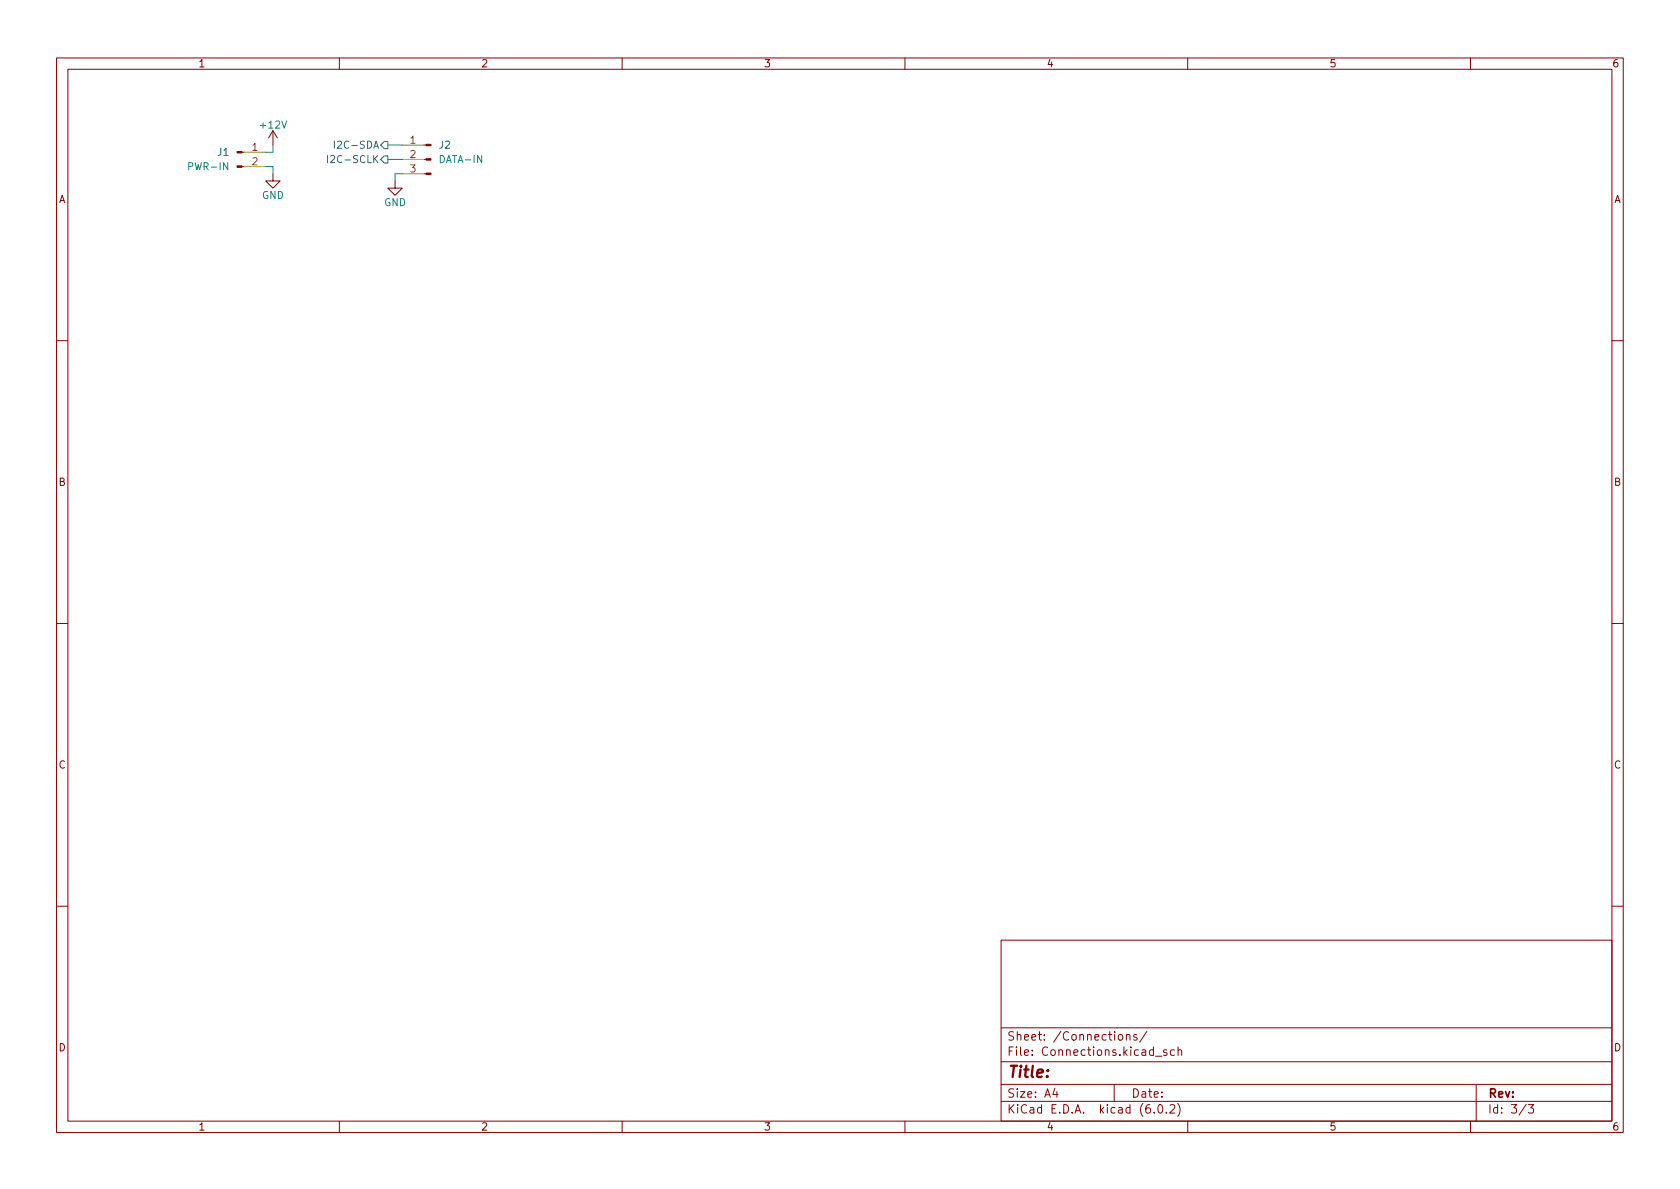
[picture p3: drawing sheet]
<svg xmlns="http://www.w3.org/2000/svg" width="297mm" height="210mm" viewBox="0 0 297 210" stroke-linecap="round" stroke-linejoin="round" font-family="sans-serif">
<g fill="none" stroke="#840000" stroke-width=".18">
<path d="M10 10.2h277v190.1h-277zM12 12.2h273v186.1h-273zM60 10.2v2M110 10.2v2M160 10.2v2M210 10.2v2M260 10.2v2M42.8 29.5h.4M42.8 26.9h.4M48.3 30.7v1.3h1.2l-1.2 1.3-1.3-1.3h1.3M48.3 23.1l-.8 1.3M48.3 23.1v2.5"/>
<path d="M48.3 23.1l.7 1.3M69.8 32v1.3h1.3l-1.3 1.2-1.2-1.2h1.2M74.9 30.7h.4M74.9 28.2h.4M74.9 25.6h.4M10 60.2h2M285 60.2h2M10 110.2h2M285 110.2h2M10 160.2h2M177 166.3h108v32h-108zM285 160.2h2"/>
<path d="M60 198.3v2M110 198.3v2M160 198.3v2M177 194.8h108M177 191.8h108M177 187.8h108M177 181.8h108M186.5 192.5l-.4 1h1M186.9 193v1M197 191.8v3M197.8 183.1l.2-.2 .4 .2 .1 .5-.1 .3h-.4l-.2-.1zM199.1 183.1l.3-.2 .3 .1 .1 .9"/>
<path d="M199.1 182.9v1M201 183l-.4-.1-.2 .2 .1 .3 .5 .1v.4h-.6M202.8 182.4l-1.3 1.9M204.1 196.7v.1M204.3 186.8h1.1M204.9 195.4l.2-.1a.81 .81 0 0 1 .6 .7 .81 .81 0 0 1-.3 .8h-.2a.81 .81 0 0 1-.6-.6 .81 .81 0 0 1 .3-.8zM206.2 196.7v.1M206.3 185.7l-.4-.1-.2 .2 .1 .3 .5 .1v.4h-.6M206.9 195.5l.5-.2 .2 .2 .1 .3-.9 1h.9M207.6 185.7l-.4-.1-.3 .3v.4l.2 .3h.5M208.2 195.1a1.72 1.72 0 0 1 0 2.3M208.3 185.8l.2-.2 .4 .1v.9"/>
<path d="M208.3 185.1v1.5M210 198.3v2M260 198.3v2M261 191.8v6.5M269.9 195.3l-1.3 1.9M270.2 195.3h1l-.6 .6 .5 .1v.7l-.2 .1h-.5l-.2-.1"/>
</g>
<g fill="#840000" stroke="#840000" stroke-width=".18">
<path d="M41.9 29.3h.9v.3h-.9z"/>
<path d="M41.9 26.8h.9v.2h-.9z"/>
<path d="M75.3 30.6h.9v.3h-.9z"/>
<path d="M75.3 28.1h.9v.2h-.9z"/>
<path d="M75.3 25.5h.9v.3h-.9z"/>
</g>
<path d="M43.2 26.9h3.8M43.2 29.5h3.8M71.1 25.6h3.8M71.1 28.2h3.8M71.1 30.7h3.8" fill="none" stroke="#a0a006" stroke-width=".18"/>
<path d="M57.9 27.5v1.3M58.5 27.6l.4-.1 .3 .4-.8 .9h.8M59.1 25v1.2M67.3 25.6l.6-.6h.7v1.3h-.7zM67.3 28.2l.6-.6h.7v1.2h-.7z" fill="none" stroke="#345372" stroke-width=".18"/>
<path d="M47 29.5h1.3v1.2M48.3 25.6v1.3h-1.3M68.6 25.6h2.5M68.6 28.2h2.5M71.1 30.7h-1.3v1.3" fill="none" stroke="#0a73a0" stroke-width=".18"/>
<text font-size="2.8" fill="#840000" x="178" y="190.6">Title:</text>
<g font-size="2.1" fill="#840000">
<text x="178" y="184">Sheet: /Connections/</text>
<text x="178" y="186.7">File: Connections.kicad_sch</text>
<text x="178" y="196.9">KiCad E.D.A. kicad (6.0.2)</text>
<text x="178" y="194.1">Size: A4</text>
<text x="200" y="194.1">Date:</text>
<text x="263" y="194.1">Rev:</text>
<text x="263" y="196.9">Id: 3/3</text>
</g>
<g font-size="1.8" fill="#840000">
<text x="35" y="11.9">1</text>
<text x="85" y="11.9">2</text>
<text x="135" y="11.9">3</text>
<text x="185" y="11.9">4</text>
<text x="235" y="11.9">5</text>
<text x="285" y="11.9">6</text>
<text x="10.3" y="35.9">A</text>
<text x="285.3" y="35.9">A</text>
<text x="10.3" y="85.9">B</text>
<text x="285.3" y="85.9">B</text>
<text x="10.3" y="135.9">C</text>
<text x="285.3" y="135.9">C</text>
<text x="10.3" y="185.9">D</text>
<text x="285.3" y="185.9">D</text>
<text x="35" y="199.9">1</text>
<text x="85" y="199.9">2</text>
<text x="135" y="199.9">3</text>
<text x="185" y="199.9">4</text>
<text x="235" y="199.9">5</text>
<text x="285" y="199.9">6</text>
</g>
<g font-size="1.8" fill="#128875">
<text x="46.2" y="22.7">+12V</text>
<text x="77.9" y="28.8">DATA-IN</text>
<text x="33.6" y="30.1">PWR-IN</text>
<text x="46.3" y="35.2">GND</text>
<text x="67.9" y="36.4">GND</text>
</g>
<g font-size="1.8" fill="#005550">
<text x="38.5" y="27.6">J1</text>
<text x="77.7" y="26.3">J2</text>
</g>
<g font-size="1.8" fill="#8c5a0a">
<text x="44.6" y="26.7">1</text>
<text x="44.6" y="29.2">2</text>
<text x="72.5" y="25.4">1</text>
<text x="72.5" y="27.9">2</text>
<text x="72.5" y="30.5">3</text>
</g>
<g font-size="1.8" fill="#345372">
<text x="59" y="28.8">I2C-SCLK</text>
<text x="60" y="26.3">I2C-SDA</text>
</g>
</svg>
